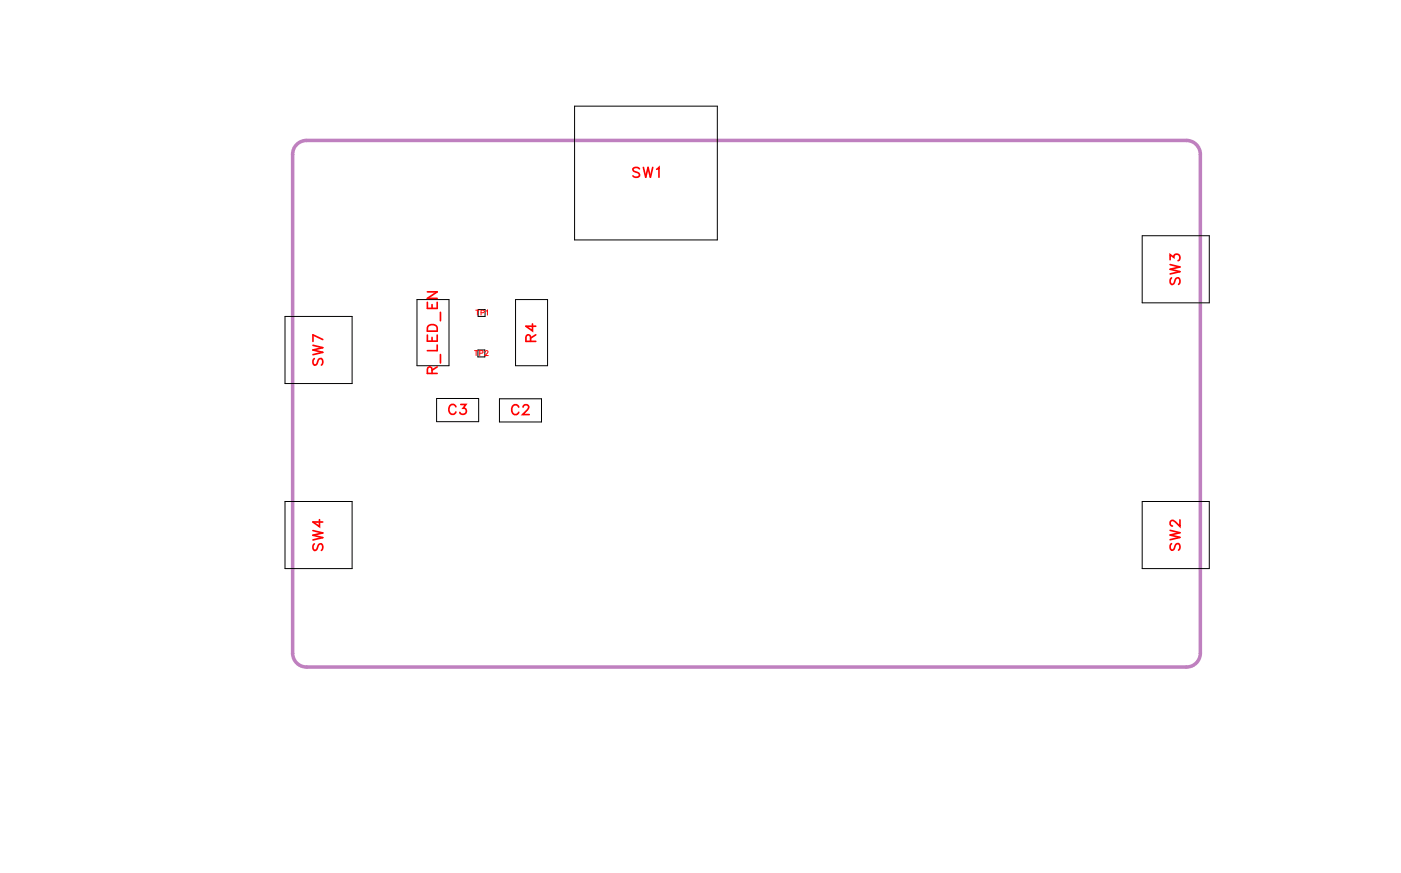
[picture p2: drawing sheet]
<svg xmlns="http://www.w3.org/2000/svg" width="101mm" height="63mm" viewBox="0 0 101 63" stroke-linecap="round" stroke-linejoin="round" font-family="sans-serif">
<path d="M21.4 10.4l.3-.2 .4-.1h63.5a1 1 0 0 1 1 1v36a1 1 0 0 1-1 1h-63.5a1 1 0 0 1-1-1v-36l.1-.4z" fill="none" stroke="#bf80bf" stroke-width=".25"/>
<path d="M41.5 7.7h10.3v9.6h-10.3zM82.4 17h4.9v4.9h-4.9zM20.6 36.2h4.8v4.8h-4.8zM20.6 22.8h4.8v4.9h-4.8zM30.1 21.6h2.3v4.8h-2.3zM31.5 28.8h3v1.6h-3zM34.5 25.3h.5v.5h-.5zM34.5 22.3h.5v.5h-.5zM36 28.8h3.1v1.6h-3.1zM37.2 21.6h2.3v4.8h-2.3zM82.4 36.2h4.9v4.8h-4.9z" fill="none" stroke="#000" stroke-width=".07"/>
<g fill="none" stroke="#f00" stroke-width=".12">
<path d="M46.1 12.2l-.1-.1-.3 .1v.2l.4 .2v.1l-.1 .1-.3-.1M46.4 12.1l.2 .7 .2-.7 .1 .7 .2-.7M47.4 12.2l.2-.1v.7M84.4 18.7v-.3l.3 .2a.24 .24 0 0 1 .4-.2 .24 .24 0 0 1-.1 .4M84.4 19.1l.7 .2-.7 .1 .7 .2-.7 .2M22.6 38.3l.7 .2-.7 .1 .7 .2-.7 .2M22.6 24.9l.7 .2-.7 .2 .7 .1-.7 .2M22.7 39.2l-.1 .2 .1 .3h.2l.2-.5h.1l.1 .2-.1 .3M22.7 25.9l-.1 .1 .1 .3h.2l.2-.4h.1l.1 .1-.1 .3M23.1 37.5v.5l-.5-.3h.7M23.3 24.5l-.7-.3v.4M30.8 24.2v.4h.7v-.4"/>
<path d="M30.8 21.8v.5h.7v-.5M30.8 21.1h.7l-.7 .4h.7M30.9 23.6a.39 .39 0 0 1 .6 .1v.2h-.7zM31.2 26.9l-.1-.4h-.1l-.2 .1v.3h.7M31.2 22v.3M31.2 24.3v.3M31.5 26.5l-.3 .2M31.5 24.9v.4h-.7M31.8 22.5v.6M31.8 25.6v.6M32.9 29.4a.26 .26 0 0 0-.3-.2 .26 .26 0 0 0-.2 .3v.1a.26 .26 0 0 0 .2 .3 .26 .26 0 0 0 .3-.2M33.2 29.2h.4l-.2 .3a.24 .24 0 0 1 .2 .3 .24 .24 0 0 1-.4 0"/>
<path d="M37.4 29.4a.26 .26 0 0 0-.3-.2 .26 .26 0 0 0-.2 .3v.1a.26 .26 0 0 0 .2 .3 .26 .26 0 0 0 .3-.2M37.7 29.4l.2-.2h.1l.2 .1-.1 .3-.4 .3h.5M38.3 24.6v-.4h-.2l-.1 .1v.3h.7M38.4 23.4v.5l-.4-.4h.7M38.7 24.2l-.4 .2M84.4 38.3l.7 .1-.7 .2 .7 .2-.7 .1M84.5 39.2l-.1 .2 .1 .3 .2-.1 .2-.3 .1-.1 .1 .2-.1 .3M84.5 20.1l-.1 .1 .1 .3h.2l.2-.4h.1l.1 .1-.1 .3M85.1 37.5v.5l-.3-.3-.2-.2-.2 .2v.1l.2 .2"/>
</g>
<path d="M34.2 25.3h.3M34.3 22.4h.3M34.4 25.3v.4M34.4 22.4v.3M34.6 25.5h.2v-.2h-.2v.4M34.7 22.6h.2v-.2h-.2v.3M35 25.4l.1-.1 .1 .1-.2 .3h.2M35.1 22.4h.1v.3" fill="none" stroke="#f00" stroke-width=".07"/>
<g font-size="1.2" fill="#fff">
<text x="45.6" y="13.1">SW1</text>
<text x="85.4" y="20.6" transform="rotate(-90 85.4 20.6)">SW3</text>
<text x="23.6" y="26.4" transform="rotate(-90 23.6 26.4)">SW7</text>
<text x="31.8" y="27" transform="rotate(-90 31.8 27)">R_LED_EN</text>
<text x="39" y="24.7" transform="rotate(-90 39 24.7)">R4</text>
<text x="32.3" y="30.2">C3</text>
<text x="36.9" y="30.2">C2</text>
<text x="23.6" y="39.8" transform="rotate(-90 23.6 39.8)">SW4</text>
<text x="85.4" y="39.8" transform="rotate(-90 85.4 39.8)">SW2</text>
</g>
<g font-size=".6" fill="#fff">
<text x="34.3" y="22.9">TP1</text>
<text x="34.2" y="25.8">TP2</text>
</g>
</svg>
